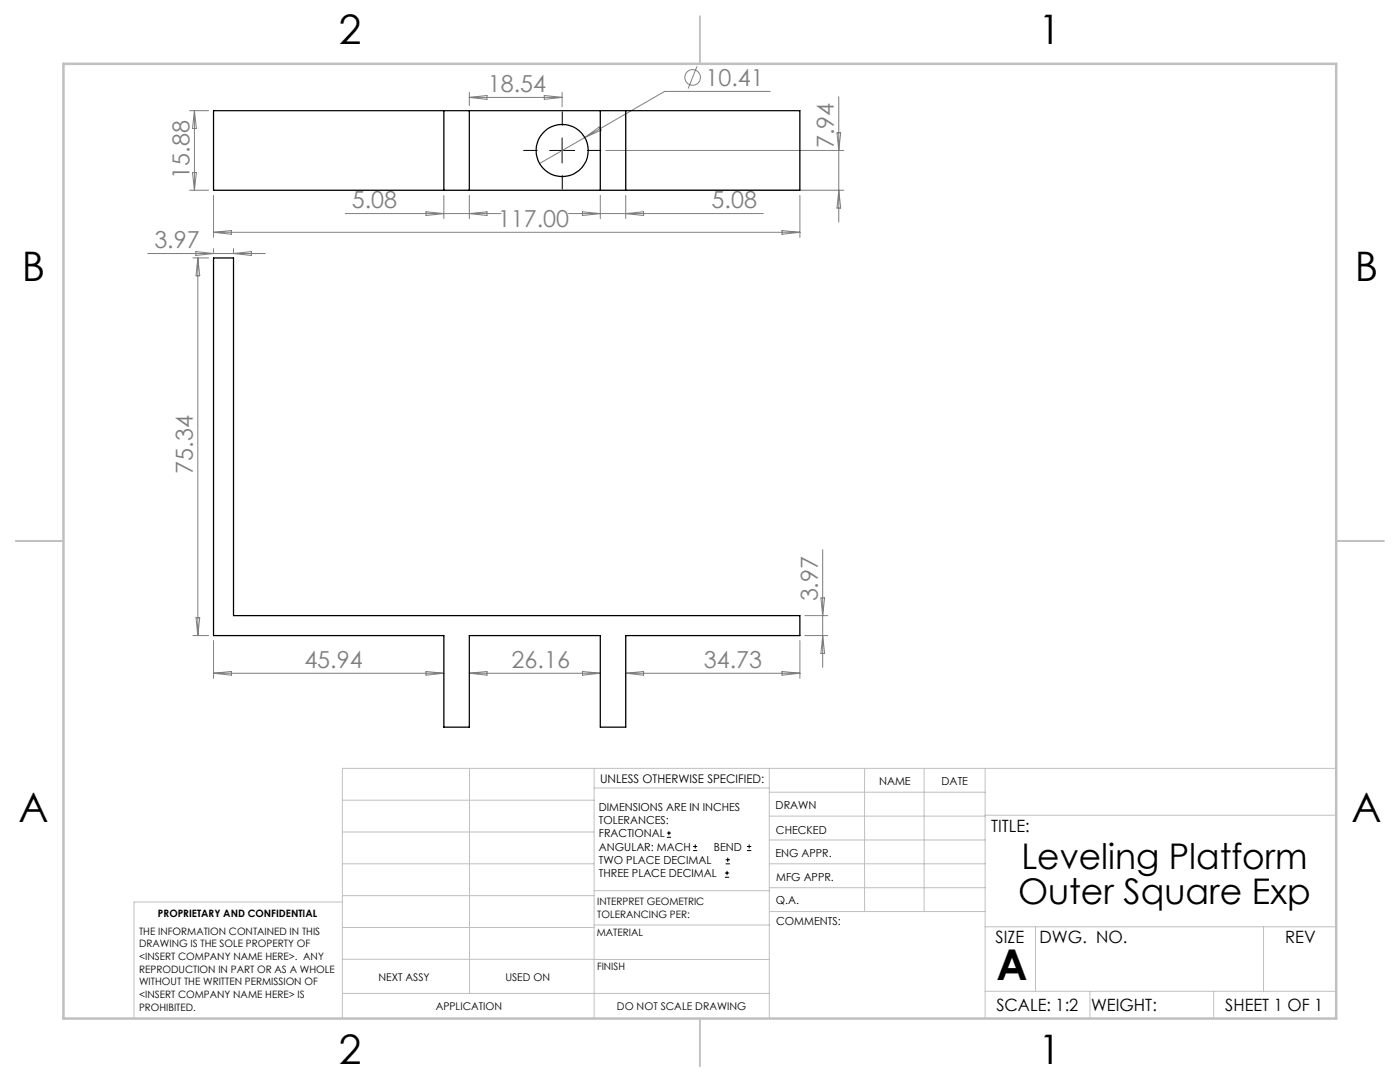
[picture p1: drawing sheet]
<svg xmlns="http://www.w3.org/2000/svg" width="279mm" height="216mm" viewBox="0 0 279 216" stroke-linecap="round" stroke-linejoin="round" font-family="sans-serif">
<g fill="none" stroke="#808080" stroke-width=".2">
<path d="M93.7 18.4v2.7M93.7 19.4l3.5-.3v.7zM93.7 19.4h18.5M108.6 19.1l3.6 .3-3.6 .4zM112.2 18.4v2.9M139.1 13.2l-1.8 4.5M153.7 18.2h-21.1l-15.9 9.2M167.4 19.3v25M37.8 38h3.8M37.8 22.1h3.8M38.4 34.4h.8l-.4 3.6zM38.8 22.1v15.9"/>
<path d="M38.8 22.1l.4 3.5h-.8zM42.6 39v8.4M88.6 39v4.6M93.7 39v4.6M116.7 27.4l-9 5.2M116.7 27.4l2.9-2.1 .4 .7zM119.8 39v4.6M120.9 30h47.5M124.9 39v4.6M125.9 38h42.5M159.6 39v8.4M167 26.5h.8l-.4 3.5z"/>
<path d="M167.4 38l.4 3.5h-.8zM29.5 50.6h23.5M38.5 51.5h3.1M39.1 50.2l3.5 .4-3.5 .4zM39.5 51.5v75.3M39.5 51.5l.4 3.5h-.8zM42.6 46.4h117M42.6 46.4l3.6-.4v.7zM42.6 49.6v.9M46.6 49.6v.9M46.6 50.6l3.6-.4v.8zM68.9 42.6h31.1"/>
<path d="M85 42.3l3.6 .3-3.6 .4zM93.7 42.6l3.5-.3v.7zM113.5 42.6h38.8M116.2 42.3l3.6 .3-3.6 .4zM124.9 42.6l3.5-.3v.7zM156.1 46l3.5 .4-3.5 .3zM163.8 119.3h.8l-.4 3.5zM164.2 109.7v23.5M38.5 126.8h3.1M39.1 123.3h.8l-.4 3.5zM42.6 127.8v7.6M42.6 134.3l3.6-.3v.7z"/>
<path d="M42.6 134.3h46M85 134l3.6 .3-3.6 .4zM93.7 134.3l3.5-.3v.7zM93.7 134.3h26.1M116.2 134l3.6 .3-3.6 .4zM124.9 134.3l3.5-.3v.7zM124.9 134.3h34.7M156.1 134l3.5 .3-3.5 .4zM159.6 127.8v7.6M160.6 126.8h4.6M160.6 122.8h4.6M164.2 126.8l.4 3.6h-.8z"/>
<circle cx="138.2" cy="15.5" r="1.55"/>
</g>
<g fill="none" stroke="#000" stroke-width=".2">
<path d="M109.7 30h5M112.2 27.5v5M133.1 167.1h.8M133.1 166.2h.8M133.5 165.8v.9M138.3 169.7h.8M138.3 168.9h.8M138.7 168.5v.8M144.7 175h.8M144.7 174.2h.8M144.8 172.4h.9M144.8 171.6h.9"/>
<path d="M145.1 173.8v.8M145.2 171.1v.9M149.1 169.7h.8M149.1 168.9h.8M149.5 168.5v.8"/>
</g>
<path d="M107.2 30h-2.7M112.2 25v-2.7M112.2 35v2.7M117.2 30h2.7" fill="none" stroke="#000" stroke-width=".2" stroke-dasharray="15.2 1.3 1.3 1.3"/>
<g fill="none" stroke="#c0c0c0" stroke-width=".2">
<path d="M68.3 159.7h50.3M93.7 153.3v44.9M118.6 153.3v49.9M118.6 157.2h34.9M153.5 153.3v49.9M153.5 158.1h43.1M172.5 153.3v28.6M184.4 153.3v28.6M196.6 153.3v49.9M266.7 153.3h-198.4v49.9M68.3 178.7h50.3M68.3 172.4h50.3"/>
<path d="M68.3 166h50.3M68.3 180h-41.6v23.2M118.6 177.7h35M153.5 167.6h43.1M153.5 162.8h43.1M153.5 172.4h43.1M153.5 177.1h43.1M196.6 162.7h70.1M68.3 198.2h85.2M68.3 191.4l85.2 .1M68.3 185.1h50.3M118.6 184.6h35"/>
<path d="M153.6 181.9h43M196.6 197.8h70.1M196.6 184.9h70.1M206.7 184.9v12.9M217.5 197.8v5.4M242.2 197.8v5.4M252.2 184.9v12.9"/>
</g>
<path d="M139.7 3.2v9.5M3.1 107.9h9.6M266.7 107.9h9.5M139.7 203.2v9.6" fill="none" stroke="#c0c0c0" stroke-width=".25"/>
<path d="M12.7 12.7h254v190.5h-254z" fill="none" stroke="#c0c0c0" stroke-width=".5"/>
<g fill="none" stroke="#000" stroke-width=".25">
<path d="M42.6 22.1h117v15.9h-117zM88.6 22.1v15.9M93.7 22.1v15.9M119.8 22.1v15.9M124.9 22.1v15.9M42.6 51.5h4v71.3h113v4h-34.7v18.3h-5.1v-18.3h-26.1v18.3h-5.1v-18.3h-46z"/>
<circle cx="112.2" cy="30" r="5.2"/>
</g>
<text font-size="8.5" x="198.9" y="195.5">A</text>
<g font-size="8.1">
<text x="67.6" y="8.9">2</text>
<text x="207.3" y="8.9">1</text>
<text x="4.4" y="56.2">B</text>
<text x="270.4" y="56.2">B</text>
<text x="3.7" y="164.1">A</text>
<text x="269.7" y="164.1">A</text>
<text x="67.6" y="212.4">2</text>
<text x="207.3" y="212.4">1</text>
</g>
<g font-size="7.1">
<text x="203.8" y="173.4">Leveling Platform</text>
<text x="203.2" y="180.5">Outer Square Exp</text>
</g>
<g font-size="4.7" fill="#808080">
<text x="140.8" y="17.1">10.41</text>
<text x="97.4" y="18.4">18.54</text>
<text x="166.4" y="29.6" transform="rotate(-90 166.4 29.6)">7.94</text>
<text x="37.8" y="35.7" transform="rotate(-90 37.8 35.7)">15.88</text>
<text x="70.2" y="41.6">5.08</text>
<text x="142" y="41.6">5.08</text>
<text x="99.4" y="45.3">117.00</text>
<text x="30.8" y="49.6">3.97</text>
<text x="38.5" y="94.5" transform="rotate(-90 38.5 94.5)">75.34</text>
<text x="163.2" y="120" transform="rotate(-90 163.2 120)">3.97</text>
<text x="60.7" y="133.3">45.94</text>
<text x="102.1" y="133.3">26.16</text>
<text x="140.5" y="133.3">34.73</text>
</g>
<g font-size="3.4">
<text x="197.8" y="166">TITLE:</text>
<text x="198.7" y="188.1">SIZE</text>
<text x="207.5" y="188.1">DWG. NO.</text>
<text x="256.5" y="188.2">REV</text>
<text x="198.8" y="201.7">SCALE: 1:2</text>
<text x="217.7" y="201.8">WEIGHT:</text>
<text x="244.5" y="201.7">SHEET 1 OF 1</text>
</g>
<text font-size="2.4" x="119.8" y="156.2">UNLESS OTHERWISE SPECIFIED:</text>
<g font-size="2.2">
<text x="119.5" y="161.8">DIMENSIONS ARE IN INCHES</text>
<text x="154.8" y="161.4">DRAWN</text>
<text x="175.4" y="156.6">NAME</text>
<text x="187.9" y="156.7">DATE</text>
<text x="119.5" y="164.4">TOLERANCES:</text>
<text x="119.5" y="167.1">FRACTIONAL</text>
<text x="154.9" y="166.3">CHECKED</text>
<text x="119.5" y="169.7">ANGULAR: MACH</text>
<text x="119.5" y="172.4">TWO PLACE DECIMAL</text>
<text x="142.5" y="169.7">BEND</text>
<text x="154.8" y="171">ENG APPR.</text>
<text x="119.5" y="175">THREE PLACE DECIMAL</text>
<text x="154.9" y="175.7">MFG APPR.</text>
<text x="154.9" y="180.4">Q.A.</text>
<text x="154.9" y="184.6">COMMENTS:</text>
</g>
<g font-size="2.1">
<text x="75.5" y="195.7">NEXT ASSY</text>
<text x="100.9" y="195.7">USED ON</text>
<text x="86.9" y="201.5">APPLICATION</text>
<text x="123.1" y="201.6">DO NOT SCALE DRAWING</text>
</g>
<g font-size="2">
<text x="31.5" y="182.9">PROPRIETARY AND CONFIDENTIAL</text>
<text x="119.2" y="180.6">INTERPRET GEOMETRIC</text>
<text x="119.2" y="183.1">TOLERANCING PER:</text>
<text x="27.8" y="186.5">THE INFORMATION CONTAINED IN THIS</text>
<text x="27.8" y="189">DRAWING IS THE SOLE PROPERTY OF</text>
<text x="27.8" y="191.6">&lt;INSERT COMPANY NAME HERE&gt;. ANY</text>
<text x="119.1" y="186.7">MATERIAL</text>
<text x="27.8" y="194.1">REPRODUCTION IN PART OR AS A WHOLE</text>
<text x="27.8" y="196.6">WITHOUT THE WRITTEN PERMISSION OF</text>
<text x="119.1" y="193.5">FINISH</text>
<text x="27.8" y="199.1">&lt;INSERT COMPANY NAME HERE&gt; IS</text>
<text x="27.8" y="201.7">PROHIBITED.</text>
</g>
</svg>
